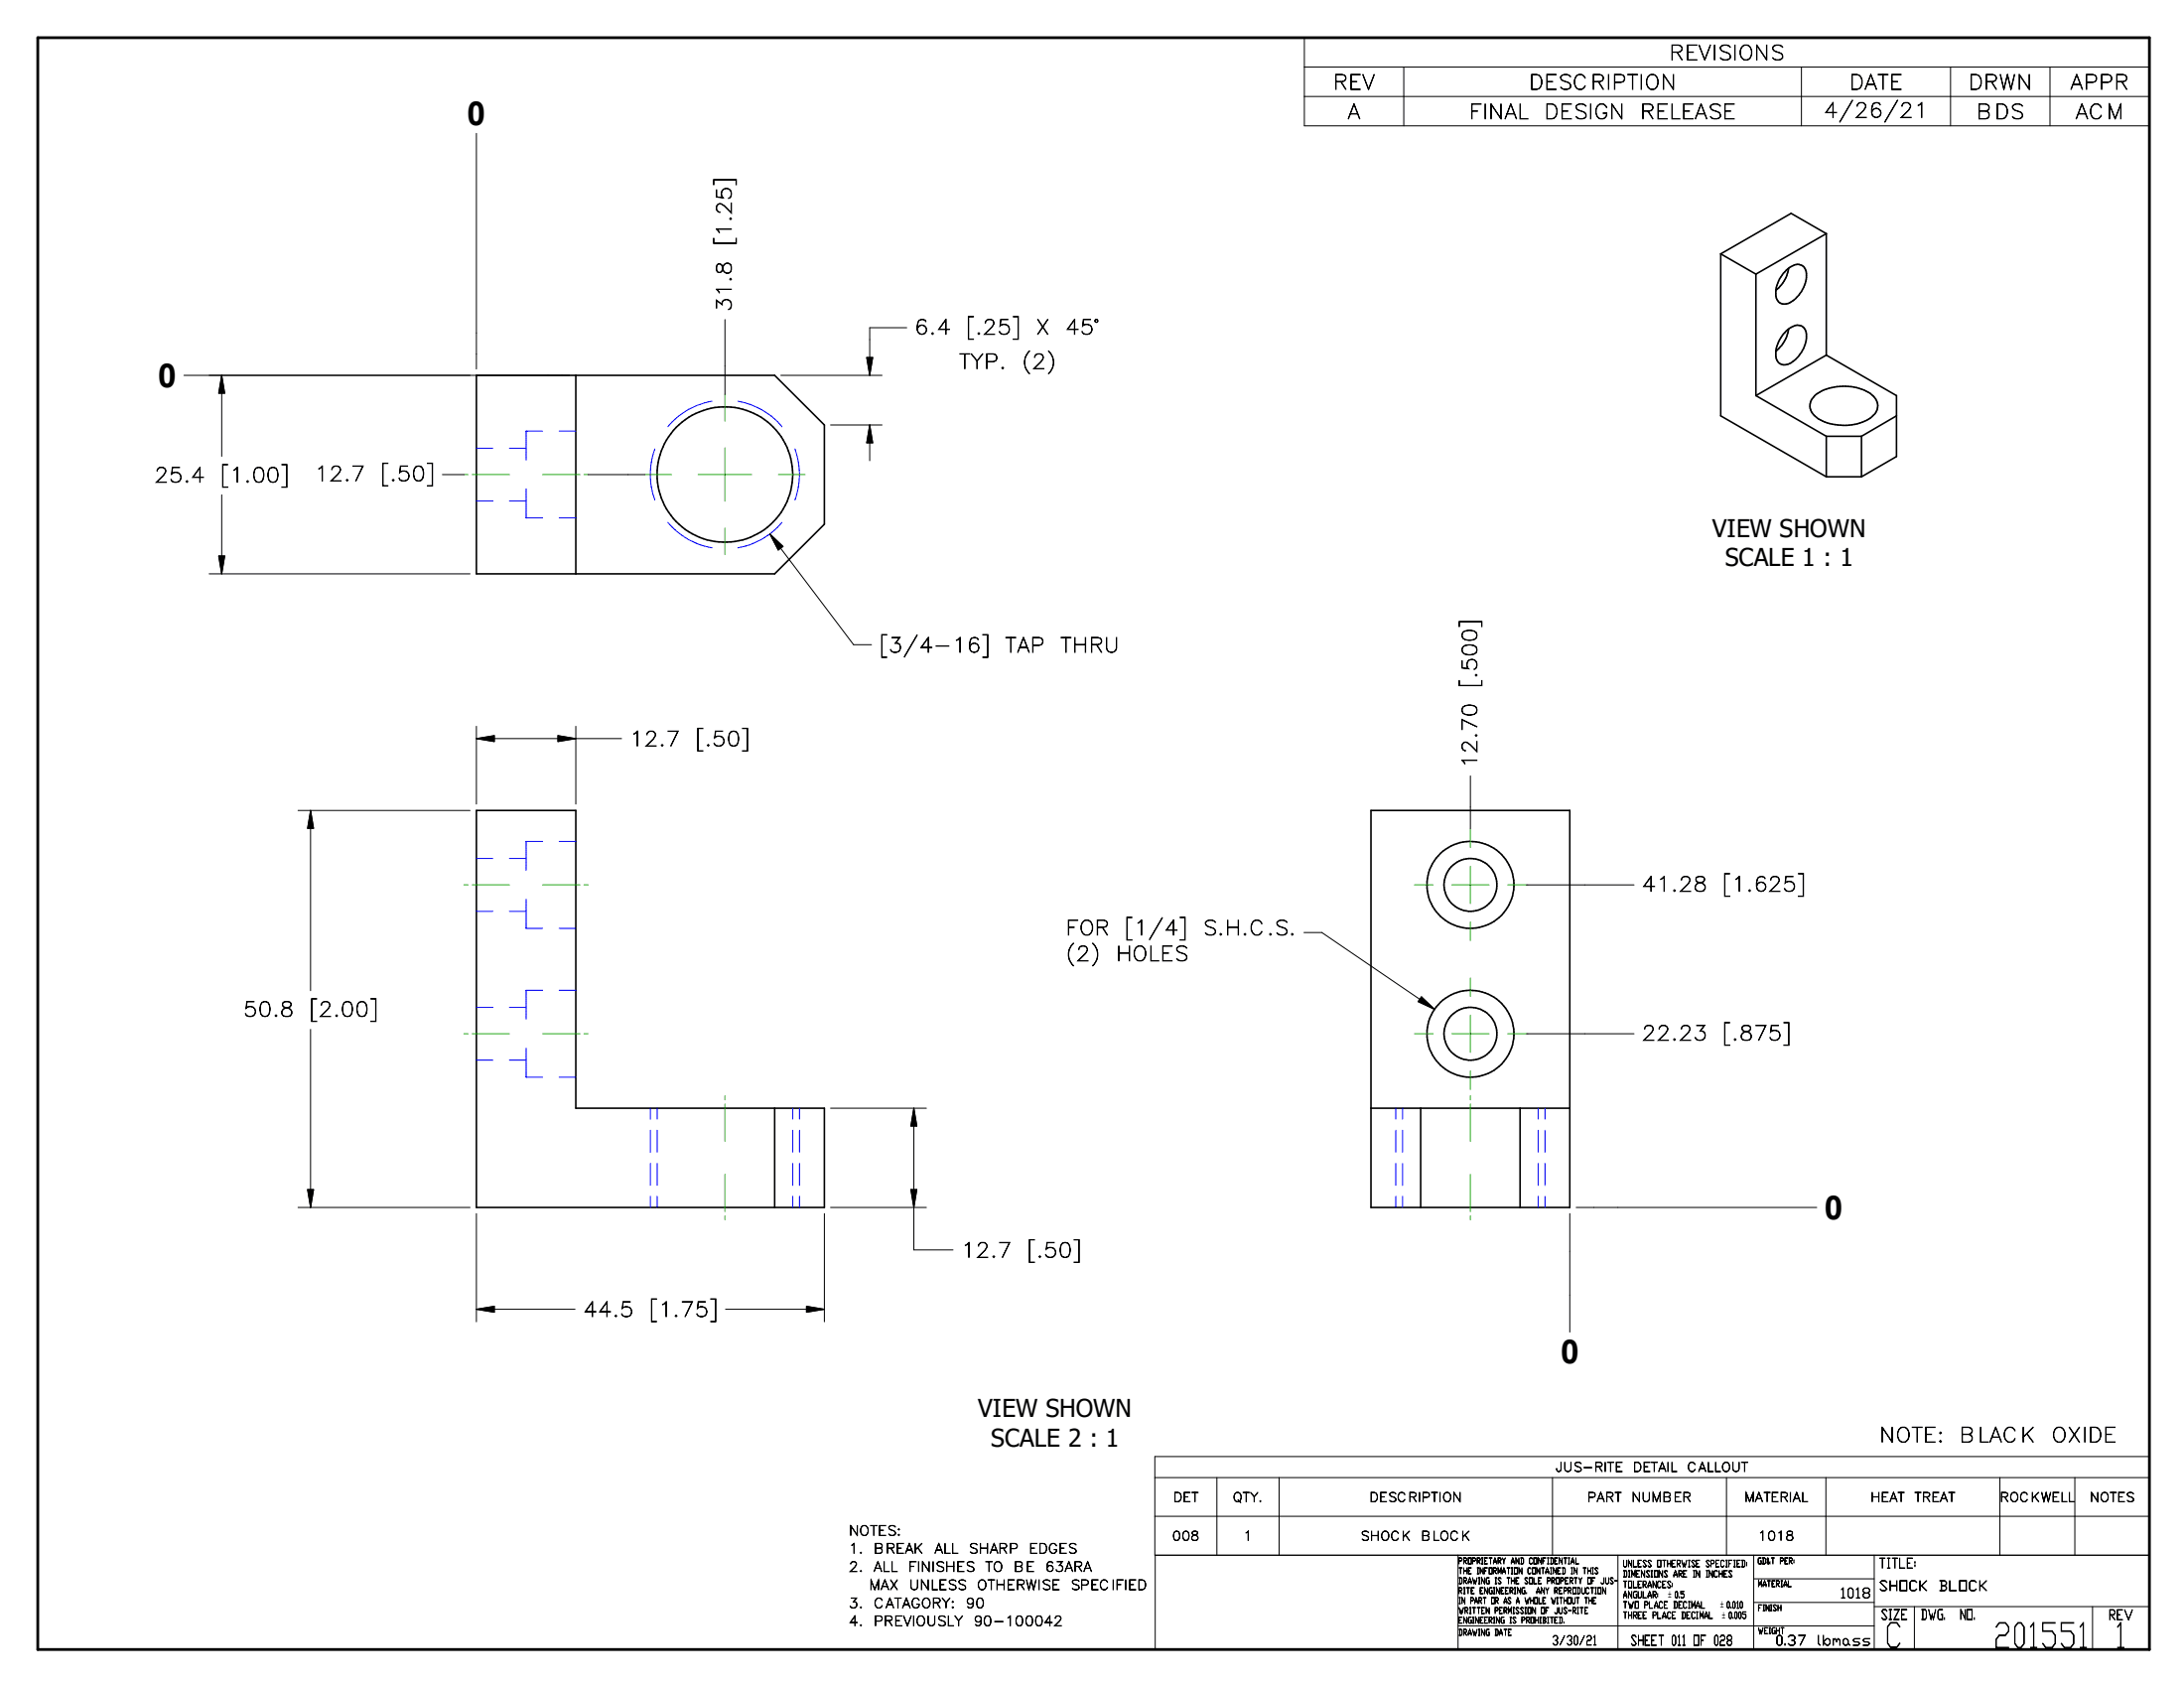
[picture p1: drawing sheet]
<svg xmlns="http://www.w3.org/2000/svg" width="279mm" height="216mm" viewBox="0 0 279 216" stroke-linecap="round" stroke-linejoin="round" font-family="sans-serif">
<g fill="none" stroke="#000" stroke-width=".2">
<path d="M220.1 32.5l4.5 2.6M220.1 32.5v20.7l13.5 7.8M224.6 35.1v15.5M228.5 34.6a1.71 1.71 0 0 1 2.1-.6 1.7 1.7 0 0 1 .4 2 4 4 0 0 1-2.5 2.9 1.09 1.09 0 0 1-1.3-1.2 4.2 4.2 0 0 1 1.3-3.1zM228.8 34.3a4.4 4.4 0 0 1-1.6 2.8M233.6 29.9v15.5M233.6 29.9l-4.5-2.6-9 5.2M233.6 29.9l-9 5.2M60.9 48h38.2l6.4 6.4v12.7l-6.4 6.3h-38.2zM73.7 48v25.4M224.6 50.6l9 5.2M228.5 42.3a2.01 2.01 0 0 1 2-.6 1.5 1.5 0 0 1 .6 1.8 4 4 0 0 1-2.6 3.1 1.09 1.09 0 0 1-1.3-1.1 4.2 4.2 0 0 1 1.3-3.2z"/>
<path d="M228.8 42.1a4.6 4.6 0 0 1-1.6 2.8M232.1 50.6a6.4 6.4 0 0 1 6.7-.6 1.98 1.98 0 0 1 1.3 2.5 4.2 4.2 0 0 1-3.5 1.9 5.6 5.6 0 0 1-4.6-1.4 1.66 1.66 0 0 1 .1-2.4zM233.6 45.4l9 5.2v7.8l-4.5 2.6M233.6 55.8h4.5M233.6 55.8v5.2M233.6 45.4l-9 5.2M238.1 55.8v5.2M242.6 53.2l-4.5 2.6M233.6 61h4.5M60.9 103.7h12.8v38h31.8v12.7h-44.6zM175.4 103.7h25.4v50.7h-25.4zM99.1 141.7v12.7"/>
<path d="M175.4 141.7h25.4M181.7 141.7v12.7M194.5 141.7v12.7"/>
<circle cx="92.7" cy="60.7" r="8.7"/>
<circle cx="188.1" cy="113.2" r="3.4"/>
<circle cx="188.1" cy="113.2" r="5.6"/>
<circle cx="188.1" cy="132.2" r="5.6"/>
<circle cx="188.1" cy="132.2" r="3.4"/>
</g>
<g fill="none" stroke="#00f" stroke-width=".13">
<path d="M60.9 57.3h2.2M65.2 57.3h2.1M67.3 55.1h.1M67.3 55.1v3.8M67.3 55.1h2.1M71.5 55.1h2.2M83.8 57.4a9.5 9.5 0 0 0 0 6.6M91.1 51.3a9.3 9.3 0 0 0-5.7 3.3M94.4 51.3a9.4 9.4 0 0 1 5.6 3.3M101.7 57.4a9.4 9.4 0 0 1 0 6.6M60.9 64.1h2.2M65.2 64.1h2.1"/>
<path d="M67.3 66.2h.1M67.3 62.5v3.7M67.3 66.2h2.1M71.5 66.2h2.2M85.4 66.8a9.5 9.5 0 0 0 5.7 3.3M100 66.8a9.7 9.7 0 0 1-5.6 3.3M60.9 109.8h2.2M60.9 116.6h2.2M65.2 109.8h2.1M65.2 116.6h2.1M67.3 115v3.7h2.1M69.4 107.6h-2.1v3.7"/>
<path d="M71.5 107.6h2.2M71.5 118.7h2.2M60.9 128.8h2.2M60.9 135.6h2.2M65.2 128.8h2.1M65.2 135.6h2.1M67.3 134.1v3.7h2.1M69.4 126.7h-2.1v3.7M71.5 126.7h2.2M71.5 137.8h2.2M83.2 141.7v1.4M83.2 144.6v2.8"/>
<path d="M83.2 148.8v2.8M83.2 153v1.4M84.1 141.7v1.4M84.1 144.6v2.8M84.1 148.8v2.8M84.1 153v1.4M101.4 141.7v1.4M101.4 144.6v2.8M101.4 148.8v2.8M101.4 153v1.4M102.3 141.7v1.4M102.3 144.6v2.8"/>
<path d="M102.3 148.8v2.8M102.3 153v1.4M178.6 141.7v1.4M178.6 144.6v2.8M178.6 148.8v2.8M178.6 153v1.4M179.4 141.7v1.4M179.4 144.6v2.8M179.4 148.8v2.8M179.4 153v1.4M196.8 141.7v1.4M196.8 144.6v2.8"/>
<path d="M196.8 148.8v2.8M196.8 153v1.4M197.6 141.7v1.4M197.6 144.6v2.8M197.6 148.8v2.8M197.6 153v1.4"/>
</g>
<path d="M4.8 4.8h270.2v206.2h-270.2z" fill="none" stroke="#000" stroke-width=".36"/>
<g fill="none" stroke="#000" stroke-width=".13">
<path d="M60.9 17.1v30.1M166.9 4.8h108.1v11.3h-108.1zM166.9 8.6h108.1M166.9 12.3h108.1M179.6 8.6v7.5M230.5 8.6v7.5M249.5 8.6v7.5M262.3 8.6v7.5M23.5 48h49.4M28.4 48v10.4M28.4 48l.3 2.3h-.7zM92.7 40.9v9.5"/>
<path d="M99.9 48h12.9M106.3 54.4h6.5M110.9 45.7h.7l-.3 2.3zM111.3 54.4v4.5M111.3 54.4l.3 2.2h-.7zM116 41.9h-4.7v6.1M26.8 73.4h33.3M28 71.1h.7l-.3 2.3zM28.4 63.3v10.1M56.6 60.7h2.7M75.2 60.7h7.3M98.5 68.3l10.7 14.2h2.3"/>
<path d="M98.5 68.3l1.7 1.6-.6 .5zM60.9 92.9v9.9M60.9 94.5l2.3-.4v.8zM60.9 94.5h18.6M71.4 94.1l2.3 .4-2.3 .4zM73.7 92.9v9.9M188.1 99.2v6.8M38.1 103.7h22M39.7 103.7v23M39.7 103.7l.4 2.2h-.7zM166.8 119.3h2.3l14.4 9.8M195.3 113.2h13.7"/>
<path d="M39.7 131.7v22.7M181.8 127.5l1.7 1.6-2.1-1zM195.3 132.2h13.7M38.1 154.4h22M39.4 152.2h.7l-.4 2.2zM60.9 155.2v13.9M105.5 155.2v13.9M106.3 141.7h12.2M106.3 154.4h12.2M116.5 152.2h.8l-.4 2.2zM116.9 141.7v18.2h5M116.9 141.7l.4 2.3h-.8z"/>
<path d="M200.8 155.2v15.2M201.6 154.4h30.8M60.9 167.5h12.7M60.9 167.5l2.3-.4v.7zM92.8 167.5h12.7M103.2 167.1l2.3 .4-2.3 .3zM147.7 189h127.3M147.7 193.9h127.3M147.8 198.9v12.1h127.2v-24.7h-127.3v12.6h127.3M155.7 189v9.9M163.6 189v9.9M186.5 198.9v12.1"/>
<path d="M198.6 189v9.9M207 198.9v12.1M220.9 189v9.9M224.4 198.9v12.1M233.6 189v9.9M239.8 198.9v12.1M255.8 189v9.9M265.4 189v9.9M186.5 208h53.3M224.4 201.9h15.4M224.4 205h15.4M239.8 205.5h35.2"/>
<path d="M244.9 205.5v5.5M267.7 205.5v5.5"/>
</g>
<g fill="none" stroke="#23a718" stroke-width=".13">
<path d="M92.7 50.4v3.5M92.7 57.3v6.8M59.3 60.7h.6M60.4 60.7h4.8M69.4 60.7h4.8M74.7 60.7h.5M82.5 60.7h3.4M89.3 60.7h6.9M92.7 67.5v3.4M99.6 60.7h3.4M59.3 113.2h.6M60.4 113.2h4.8"/>
<path d="M69.4 113.2h4.8M74.7 113.2h.5M181 113.2h2.4M185.7 113.2h4.8M188.1 106v2.4M188.1 110.8v4.8M188.1 117.9v2.4M192.9 113.2h2.4M59.3 132.2h.6M60.4 132.2h4.8M69.4 132.2h4.8M74.7 132.2h.5"/>
<path d="M181 132.2h2.4M185.7 132.2h4.8M188.1 125.1v2.3M188.1 129.8v4.8M188.1 137v2.4M192.9 132.2h2.4M92.7 140.1v.6M92.7 141.2v4.8M92.7 150.2v4.8M92.7 155.5v.5M188.1 140.1v.6M188.1 141.2v4.8"/>
<path d="M188.1 150.2v4.8M188.1 155.5v.5"/>
</g>
<g fill="#000" stroke="#000" stroke-width=".13">
<path d="M28.4 48l.3 2.3h-.7zM110.9 45.7h.7l-.3 2.3zM111.3 54.4l.3 2.2h-.7zM28 71.1h.7l-.3 2.3zM98.5 68.3l1.7 1.6-.6 .5zM60.9 94.5l2.3-.4v.8zM71.4 94.1l2.3 .4-2.3 .4zM39.7 103.7l.4 2.2h-.7zM181.8 127.5l1.7 1.6-2.1-1zM39.4 152.2h.7l-.4 2.2zM116.5 152.2h.8l-.4 2.2zM116.9 141.7l.4 2.3h-.8z"/>
<path d="M60.9 167.5l2.3-.4v.7zM103.2 167.1l2.3 .4-2.3 .3z"/>
</g>
<g font-size="4.4">
<text x="241.1" y="210.7">C</text>
<text x="255" y="210.7">201551</text>
<text x="270.5" y="210.7">1</text>
</g>
<g font-size="4.2">
<text x="59.8" y="16">0</text>
<text x="20.2" y="49.5">0</text>
<text x="233.4" y="156">0</text>
<text x="199.6" y="174.4">0</text>
</g>
<g font-size="3.1">
<text x="219.1" y="68.7">VIEW SHOWN</text>
<text x="220.7" y="72.4">SCALE 1 : 1</text>
<text x="125.1" y="181.3">VIEW SHOWN</text>
<text x="126.8" y="185">SCALE 2 : 1</text>
</g>
<g font-size="2.6">
<text x="170.5" y="11.4">REV</text>
<text x="195.6" y="11.4">DESCRIPTION</text>
<text x="213.5" y="7.7">REVISIONS</text>
<text x="236.6" y="11.4">DATE</text>
<text x="251.8" y="11.4">DRWN</text>
<text x="264.8" y="11.4">APPR</text>
<text x="172.4" y="15.2">A</text>
<text x="187.9" y="15.2">FINAL</text>
<text x="197.5" y="15.2">DESIGN</text>
<text x="209.8" y="15.2">RELEASE</text>
<text x="233.3" y="15">4/26/21</text>
<text x="252.8" y="15.2">BDS</text>
<text x="265.5" y="15.2">ACM</text>
<text x="93.6" y="31.4" transform="rotate(-90 93.6 31.4)">[1.25]</text>
<text x="93.6" y="39.9" transform="rotate(-90 93.6 39.9)">31.8</text>
<text x="117" y="42.8">6.4</text>
<text x="122.7" y="47.2">TYP.</text>
<text x="123.6" y="42.8">[.25]</text>
<text x="130.7" y="47.2">(2)</text>
<text x="132.5" y="42.8">X</text>
<text x="136.3" y="42.8">45°</text>
<text x="19.7" y="61.7">25.4</text>
<text x="28.2" y="61.7">[1.00]</text>
<text x="40.2" y="61.5">12.7</text>
<text x="48.7" y="61.5">[.50]</text>
<text x="112.5" y="83.4">[3/4-16]</text>
<text x="128.6" y="83.4">TAP</text>
<text x="135.6" y="83.4">THRU</text>
<text x="188.9" y="88" transform="rotate(-90 188.9 88)">[.500]</text>
<text x="80.5" y="95.4">12.7</text>
<text x="89" y="95.4">[.50]</text>
<text x="188.9" y="98.3" transform="rotate(-90 188.9 98.3)">12.70</text>
<text x="136.3" y="119.6">FOR</text>
<text x="143.9" y="119.6">[1/4]</text>
<text x="153.8" y="119.6">S.H.C.S.</text>
<text x="210" y="114">41.28</text>
<text x="220.4" y="114">[1.625]</text>
<text x="136.3" y="122.9">(2)</text>
<text x="142.8" y="122.9">HOLES</text>
<text x="31.1" y="130">50.8</text>
<text x="39.6" y="130">[2.00]</text>
<text x="210" y="133.1">22.23</text>
<text x="220.4" y="133.1">[.875]</text>
<text x="122.9" y="160.8">12.7</text>
<text x="131.4" y="160.8">[.50]</text>
<text x="74.6" y="168.4">44.5</text>
<text x="83.1" y="168.4">[1.75]</text>
<text x="240.4" y="184.4">NOTE:</text>
<text x="250.6" y="184.4">BLACK</text>
<text x="262.4" y="184.4">OXIDE</text>
</g>
<g font-size="1.8">
<text x="240.3" y="200.6">TITLE:</text>
<text x="240.3" y="203.4">SHOCK</text>
<text x="248" y="203.4">BLOCK</text>
<text x="235.4" y="204.4">1018</text>
<text x="240.6" y="207.1">SIZE</text>
<text x="245.7" y="207.1">DWG.</text>
<text x="250.7" y="207.1">NO.</text>
<text x="269.7" y="207.2">REV</text>
<text x="208.6" y="210.4">SHEET 011 OF 028</text>
<text x="227.1" y="210.4">0.37</text>
<text x="232.4" y="210.4">lbmass</text>
</g>
<g font-size="1.7">
<text x="108.6" y="196.4">NOTES:</text>
<text x="108.6" y="198.7">1.</text>
<text x="108.6" y="201">2.</text>
<text x="111.2" y="203.3">MAX</text>
<text x="111.8" y="198.7">BREAK</text>
<text x="111.8" y="201">ALL</text>
<text x="116.2" y="201">FINISHES</text>
<text x="116.3" y="203.3">UNLESS</text>
<text x="119.5" y="198.7">ALL</text>
<text x="123.9" y="198.7">SHARP</text>
<text x="125" y="203.3">OTHERWISE</text>
<text x="126" y="201">TO</text>
<text x="129.7" y="201">BE</text>
<text x="131.6" y="198.7">EDGES</text>
<text x="133.7" y="201">63ARA</text>
<text x="136.9" y="203.3">SPECIFIED</text>
<text x="108.6" y="205.7">3.</text>
<text x="108.6" y="207.9">4.</text>
<text x="111.8" y="205.7">CATAGORY:</text>
<text x="111.8" y="207.9">PREVIOUSLY</text>
<text x="123.5" y="205.7">90</text>
<text x="124.5" y="207.9">90-100042</text>
</g>
<g font-size="1.6">
<text x="199" y="188.2">JUS-RITE</text>
<text x="208.9" y="188.2">DETAIL</text>
<text x="215.8" y="188.2">CALLOUT</text>
<text x="149.9" y="197">008</text>
<text x="150.1" y="192.1">DET</text>
<text x="157.7" y="192.1">QTY.</text>
<text x="159.1" y="197">1</text>
<text x="174" y="197">SHOCK</text>
<text x="175.2" y="192.1">DESCRIPTION</text>
<text x="181.8" y="197">BLOCK</text>
<text x="203" y="192.1">PART</text>
<text x="208.7" y="192.1">NUMBER</text>
<text x="223.1" y="192.1">MATERIAL</text>
<text x="224.9" y="197">1018</text>
<text x="239.3" y="192.1">HEAT</text>
<text x="244.9" y="192.1">TREAT</text>
<text x="255.8" y="192.1">ROCKWELL</text>
<text x="267.3" y="192.1">NOTES</text>
<text x="198.5" y="210.4">3/30/21</text>
</g>
<g font-size="1.1">
<text x="207.6" y="200.4">UNLESS OTHERWISE SPECIFIED:</text>
<text x="207.6" y="201.7">DIMENSIONS ARE IN INCHES</text>
<text x="207.6" y="203.1">TOLERANCES:</text>
<text x="207.6" y="204.4">ANGULAR:</text>
<text x="207.6" y="205.7">TWO PLACE DECIMAL</text>
<text x="207.6" y="207">THREE PLACE DECIMAL</text>
<text x="213.4" y="204.3">` 0.5</text>
<text x="220.1" y="205.7">`0.010</text>
<text x="220.3" y="207">` 0.005</text>
</g>
<g font-size="1">
<text x="186.6" y="200">PROPRIETARY AND CONFIDENTIAL</text>
<text x="186.6" y="201.3">THE INFORMATION CONTAINED IN THIS</text>
<text x="186.6" y="202.6">DRAWING IS THE SOLE PROPERTY OF JUS-</text>
<text x="186.6" y="203.8">RITE ENGINEERING.</text>
<text x="196.5" y="203.8">ANY REPRODUCTION</text>
<text x="224.8" y="200">GD&amp;T PER:</text>
<text x="224.9" y="202.9">MATERIAL</text>
<text x="186.6" y="209.2">DRAWING DATE</text>
<text x="186.6" y="206.4">WRITTEN PERMISSION OF JUS-RITE</text>
<text x="186.6" y="207.6">ENGINEERING IS PROHIBITED.</text>
<text x="186.6" y="205.1">IN PART OR AS A WHOLE WITHOUT THE</text>
<text x="224.9" y="209">WEIGHT</text>
<text x="224.9" y="206">FINISH</text>
</g>
</svg>
